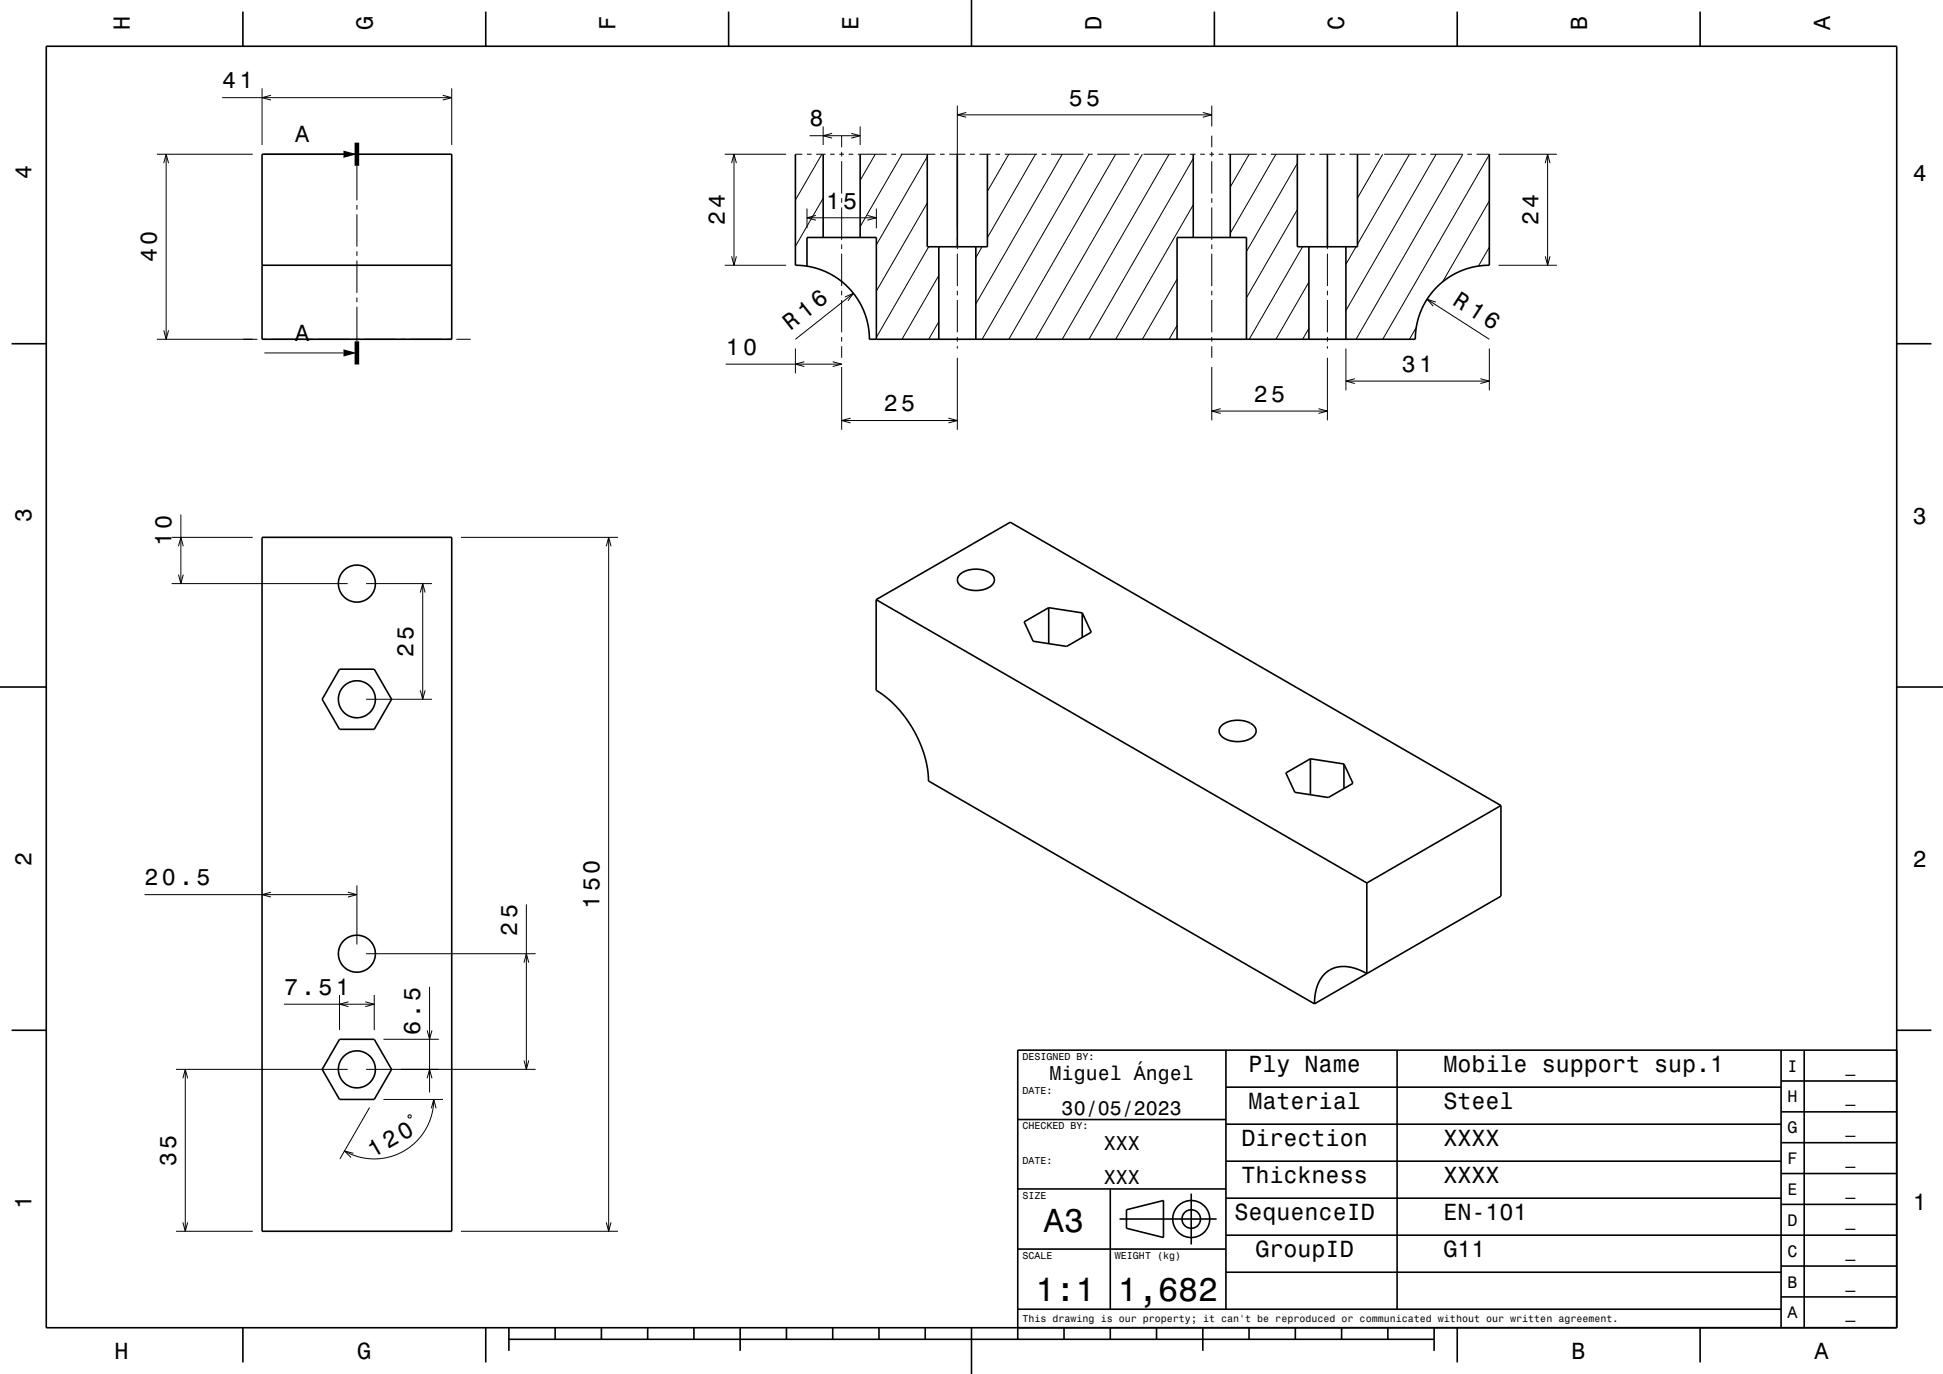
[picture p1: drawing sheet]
<svg xmlns="http://www.w3.org/2000/svg" width="420mm" height="297mm" viewBox="0 0 420 297" stroke-linecap="round" stroke-linejoin="round" font-family="sans-serif">
<g fill="none" stroke="#000" stroke-width=".22">
<path d="M56.6 19.1v12.2M97.6 19.1v12.2M33.9 33.3h20.7M35.4 35.3l.5-2 .5 2M35.9 33.3v40M48 21.1h49.6M57.1 33.3h17.1M58.6 20.6l-2 .5 2 .5M77.1 35.8v7.5M95.7 20.6l1.9 .5-1.9 .5M156.7 33.3h13.2M158.1 35.3l.6-2 .5 2"/>
<path d="M158.7 33.3v24M171.9 33.3h1.5M174.4 33.3h1M175 29.3h10.9M176.4 33.3h2M177.7 33.3l-5.8 9.9M177.9 27.3v4M179.4 33.3h1M179.9 28.8l-2 .5 2 .6M181.4 33.3h1M181.9 29.3v2.5M181.9 32.8v1"/>
<path d="M181.9 34.8v7M183.4 33.3h1M184 28.8l1.9 .5-1.9 .6M185.4 33.3h6.3M185.9 27.3v4M189.2 33.3l-3.3 5.7M192.7 33.3h1M194.7 33.3h7.5M195 33.3l-9.1 15.7M200.4 33.9l-11 19M203.2 33.3h1M205.2 33.3h3.5"/>
<path d="M206.9 22.8v26.5M206.9 24.8h55M208.9 24.3l-2 .5 2 .5M209.7 33.3h1M211.7 33.3h2.5M215.2 33.3h1M217.2 33.3h7M218.1 33.3l-4.7 8.1M223.8 33.3l-10.4 18.1M225.2 33.3h1M227.2 33.3h7M229.6 33.3l-18.7 32.4"/>
<path d="M235.2 33.3h1M235.4 33.3l-23.1 40M237.2 33.3h7M241.2 33.3l-23.1 40M245.2 33.3h1M246.9 33.3l-23.1 40M247.2 33.3h7M252.7 33.3l-23.1 40M255.2 33.3h1M257.2 33.3h1.2M257.9 34.3l-22.5 39M259.4 33.3h1"/>
<path d="M260 24.3l1.9 .5-1.9 .5M261.4 33.3h1M261.9 22.8v4.5M261.9 29.3v2.5M261.9 32.8v1M261.9 34.8v7M263.4 33.3h1M265.4 33.3h6.3M270 33.3l-4.1 7.1M272.7 33.3h1M274.7 33.3h7.5M275.8 33.3l-9.9 17.1"/>
<path d="M280.4 35.3l-11 19.1M283.2 33.3h1M285.2 33.3h3.5M289.7 33.3h1M291.7 33.3h4.5M297.2 33.3h1M298.9 33.3l-5.5 9.5M299.2 33.3h7M304.7 33.3l-11.3 19.5M307.2 33.3h1M309.2 33.3h7M310.4 33.3l-19.5 33.8"/>
<path d="M316.2 33.3l-23.1 40M317.2 33.3h1M319.2 33.3h2.7M321.9 33.4l-23 39.9M323.9 33.3h12.6M334 35.3l.5-2 .6 2M334.5 33.3v24M77.1 44.3v1M77.1 46.3v7M77.1 54.3v1M77.1 56.3v7M156.7 57.3h13.2"/>
<path d="M158.1 55.4l.6 1.9 .5-1.9M174.4 45.1v4.2M174.4 47.1h15M176.4 46.6l-2 .5 2 .5M177.9 42.8l-6 10.4M181.9 42.8v1M181.9 44.8v7M181.9 52.8v1M181.9 54.8v7M187.5 46.6l1.9 .5-1.9 .5M189.4 45.1v4.2M200.4 43.9l-11 19"/>
<path d="M200.7 53.3l-11.3 19.6M202.9 59.5l-7.9 13.8M206.9 51.3v.5M206.9 52.8v1M206.9 54.8v7M212.3 53.3l-1.4 2.4M257.9 44.3l-16.7 29M261.9 42.8v1M261.9 44.8v7M261.9 52.8v1M261.9 54.8v7M280.4 45.3l-11 19.1"/>
<path d="M281.6 53.3l-11.6 20M286.9 51.3v.5M286.9 52.8v1M286.9 54.8v7M293.1 53.3l-2.2 3.8M321.9 53.4l-2.3 4.1M321.9 43.4l-10.1 17.5M323.9 57.3h12.6M334 55.4l.5 1.9 .6-1.9M33.9 73.3h21.7M35.4 71.4l.5 1.9 .5-1.9M56.6 73.3h1"/>
<path d="M57.1 76.3h17.1M58.6 73.3h7M66.6 73.3h1M68.6 73.3h7M76.6 73.3h1M77.1 64.3v1M77.1 66.3v7.5M78.6 73.3h7M86.6 73.3h1M88.6 73.3h7M96.6 73.3h1M98.6 73.3h3.1"/>
<path d="M156.9 78.7h25M171.9 75.3v5.4M173.9 78.2l-2 .5 2 .5M180 78.2l1.9 .5-1.9 .5M181.9 62.8v1M181.9 64.8v7M181.9 72.8v1M181.9 74.8v2.5M181.9 79.3v13.6M182.6 64.2l1.9-.8-1.2 1.6M184.5 63.4l-12.6 9.9M202.9 69.5l-2.2 3.8"/>
<path d="M206.9 62.8v1M206.9 64.8v7M206.9 72.8v1M206.9 74.8v.5M206.9 77.3v15.6M254.4 70.3l-1.7 3M254.4 60.3l-7.5 13M261.9 62.8v1M261.9 64.8v7M261.9 72.8v1M261.9 74.8v2.5M261.9 79.3v11.6"/>
<path d="M282.9 71l-1.3 2.3M282.9 61l-7.1 12.3M286.9 62.8v1M286.9 64.8v7M286.9 72.8v1M286.9 74.8v.5M286.9 77.3v13.6M290.9 75.3v9.1M306.1 70.8l-1.4 2.5M308.5 64.7l13.4 8.6M310.4 65.3l-1.9-.6 1.3 1.5M321.9 75.3v9.1"/>
<path d="M181.9 90.9h25M183.9 90.4l-2 .5 2 .5M205 90.4l1.9 .5-1.9 .5M261.9 88.9h25M263.9 88.3l-2 .6 2 .5M285 88.3l1.9 .6-1.9 .5M290.9 82.4h31M292.9 81.9l-2 .5 2 .5M320 81.9l1.9 .5-1.9 .5M37.1 116.2h17.5M38.6 118.1l.5-1.9 .5 1.9M39.1 111.2v14.9"/>
<path d="M99.6 116.2h34M131 118.1l.6-1.9 .5 1.9M131.6 116.2v149.9M37.1 126.1h38M38.6 124.2l.5 1.9 .5-1.9M79.1 126.1h14.3M90.9 128.1l.5-2 .5 2M91.4 126.1v25.1M79.1 151.2h14.3M90.9 149.2l.5 2 .5-2M31.2 193.4h45.9M58.6 192.9l-2 .5 2 .5"/>
<path d="M75.2 192.9l1.9 .5-1.9 .5M77.1 191.4v12.8M113.8 195.5v35.7M61.4 217.1h19.5M73.4 215.1v7.6M75.3 216.6l-1.9 .5 1.9 .5M79 216.6l1.9 .5-1.9 .5M79.1 206.1h36.7M80.9 215.1v7.6M92.9 213.3v22.8M113.3 208.1l.5-2 .5 2M38.1 231.2h37"/>
<path d="M39.5 233.1l.6-1.9 .5 1.9M40.1 231.2v34.9M79.1 231.2h36.7M79.9 239.4l-6.4 11.1M82.9 224.7h12M82.9 237.7h12.9M92.3 222.7l.6 2 .5-2M92.3 233.1l.6-1.9 .5 1.9M93.2 239.6l.6-1.9 .5 1.9M93.8 237.7l-.2 1.6-.3 1.7-1.2 3-2 2.6-1.3 1.2-1.4 1-3 1.2-3.2 .5-1.8-.1-1.7-.3-1.7-.5-1.5-.8M113.3 229.2l.5 2 .5-2M76.4 249.3l-1.9-.5 1.4 1.4"/>
<path d="M88.3 241.1l.5-.1v.6h-.5zM38.1 266.1h16.5M39.5 264.2l.6 1.9 .5-1.9M99.6 266.1h34M131 264.2l.6 1.9 .5-1.9"/>
</g>
<g fill="none" stroke="#000" stroke-width=".35">
<path d="M10 10h400v277h-400zM52.5 2.5v7.5M105 2.5v7.5M157.5 2.5v7.5M210 0v10M262.5 2.5v7.5M315 2.5v7.5M367.5 2.5v7.5M56.6 33.3h41v40h-41zM171.9 33.3v24l3.1 .3 3.2 1 2.8 1.5 2.3 2 1.9 2.3 1.5 2.8 1 3.2 .2 2.9h118l.4-3.3 .9-2.9 1.4-2.6 2.1-2.5 2.3-1.9 2.8-1.6 3.2-.9 2.9-.3v-24M177.9 33.3v18M185.9 33.3v18"/>
<path d="M200.4 33.3v20h13v-20M206.9 33.3v20M257.9 33.3v18M265.9 33.3v18M280.4 33.3v20h13v-20M286.9 33.3v20M56.6 57.3h41M174.4 57.5v-6.2h15v22M202.9 53.3v20M210.9 53.3v20M282.9 53.3v20M290.9 53.3v20"/>
<path d="M2.5 74.3h7.5M254.4 73.3v-22h15v22M410 74.3h7.5M56.6 116.2h41v149.9h-41zM189.4 129.6v19.6l2.2 1.5 2 1.9 1.8 2 1.9 2.9 1.5 2.9 1.1 2.9 .6 3 .2 2.5 83.4 48.2M189.4 129.6l29-16.7 106 61.2M189.4 129.6l106.1 61.3M207.5 124.1a5.6 5.6 0 0 1 7.2 .4 1.77 1.77 0 0 1-1.2 2.6 5.6 5.6 0 0 1-6.3-.9l-.2-.6v-.5zM226.7 131.4l-5.3 3 1.9 4.2 7.3 1.1 5.3-3-2-4.2M226.7 131.4l7.2 1.1M226.7 131.4v7.7M233.9 132.5v5.3"/>
<path d="M0 148.5h10M73.4 144.6h7.5l3.7 6.6-3.7 6.4h-7.5l-3.8-6.4zM264.1 156.8a5.6 5.6 0 0 1 7.1 .4 1.77 1.77 0 0 1-1.2 2.6 5.6 5.6 0 0 1-6.2-1l-.2-.5-.1-.6zM410 148.5h10M283.3 164l-5.3 3.1 1.9 4.2 7.2 1.1 5.4-3.1-2-4.2M283.3 164v7.8M283.3 164l7.2 1.1M290.5 165.1v5.3M324.4 174.1l-28.9 16.8M324.4 174.1v19.6l-28.9 16.8M295.5 190.9v19.6M295.5 210.5l-2.3-1.1-2.1-.4h-2l-1.6 .7-1.5 1.2-1.1 1.7-.6 2-.2 2.4"/>
<path d="M295.5 210.5l-11.4 6.5M2.5 222.7h7.5M73.4 224.7h7.5l3.7 6.5-3.7 6.5h-7.5l-3.8-6.5zM265 235h120M265 227v56M302 227v56M385 233.7h25M385 227v60M390 227v60M410 222.7h7.5M410 227h-190v62.5M220 257h45"/>
<path d="M220 242h45M240 257v26M257.5 258v11M265 259h120M265 251h120M265 243h120M385 253.7h25M385 247h25M385 240.3h25M220 270h45M242 263.5h21M243.5 261.5l8-2v8l-8-2z"/>
<path d="M265 275h120M265 267h145M385 273.7h25M385 260.3h25M52.5 287v7.5M105 287v7.5M110 289.5h200M110 287v5M120 287v2.5M130 287v2.5M140 287v2.5M150 287v2.5"/>
<path d="M160 287v5M170 287v2.5M180 287v2.5M190 287v2.5M200 287v2.5M210 287v10M220 283h165M230 287v2.5M240 287v2.5M250 287v2.5M260 287v5M270 287v2.5"/>
<path d="M280 287v2.5M290 287v2.5M300 287v2.5M310 287v5M315 287v7.5M367.5 287v7.5M385 280.3h25"/>
<circle cx="77.1" cy="126.2" r="4"/>
<circle cx="77.1" cy="151.2" r="4"/>
<circle cx="77.1" cy="206.2" r="4"/>
<circle cx="77.1" cy="231.2" r="4"/>
<circle cx="257.5" cy="263.5" r="2"/>
<circle cx="257.5" cy="263.5" r="4"/>
</g>
<path d="M77.1 30.8v5M77.1 73.8v5" fill="none" stroke="#000" stroke-width="1" stroke-linecap="butt"/>
<g fill="#000">
<path d="M74.2 32.6l2.9 .7-2.9 .8z" fill-rule="evenodd"/>
<path d="M74.2 75.5l2.9 .8-2.9 .8z" fill-rule="evenodd"/>
</g>
<g font-size="7.2">
<text x="225.7" y="266.3">A3</text>
<text x="223.8" y="281.3">1:1</text>
<text x="241.7" y="281.3">1,682</text>
</g>
<text font-size="5.1" x="80.7" y="250.3" transform="rotate(-30 80.7 250.3)">120</text>
<g font-size="5">
<text x="28.1" y="6.5" transform="rotate(-90 28.1 6.5)">H</text>
<text x="80.6" y="6.5" transform="rotate(-90 80.6 6.5)">G</text>
<text x="133.1" y="6.5" transform="rotate(-90 133.1 6.5)">F</text>
<text x="185.6" y="6.5" transform="rotate(-90 185.6 6.5)">E</text>
<text x="238.1" y="6.5" transform="rotate(-90 238.1 6.5)">D</text>
<text x="290.6" y="6.5" transform="rotate(-90 290.6 6.5)">C</text>
<text x="343.1" y="6.5" transform="rotate(-90 343.1 6.5)">B</text>
<text x="395.6" y="6.5" transform="rotate(-90 395.6 6.5)">A</text>
<text x="48" y="19.1">41</text>
<text x="231.1" y="22.8">55</text>
<text x="175" y="27.3">8</text>
<text x="63.8" y="30.7">A</text>
<text x="6.8" y="38.7" transform="rotate(-90 6.8 38.7)">4</text>
<text x="413.5" y="39">4</text>
<text x="178.6" y="45.1">15</text>
<text x="156.7" y="48.7" transform="rotate(-90 156.7 48.7)">24</text>
<text x="332.5" y="48.7" transform="rotate(-90 332.5 48.7)">24</text>
<text x="33.9" y="56.7" transform="rotate(-90 33.9 56.7)">40</text>
<text x="313.8" y="65.7" transform="rotate(33 313.8 65.7)">R 16</text>
<text x="170.8" y="71.6" transform="rotate(-38 170.8 71.6)">R 16</text>
<text x="63.8" y="73.7">A</text>
<text x="156.9" y="76.7">10</text>
<text x="303.1" y="80.4">31</text>
<text x="191.1" y="88.9">25</text>
<text x="271" y="86.9">25</text>
<text x="6.8" y="112.9" transform="rotate(-90 6.8 112.9)">3</text>
<text x="413.5" y="113.2">3</text>
<text x="37.1" y="118" transform="rotate(-90 37.1 118)">10</text>
<text x="89.4" y="142" transform="rotate(-90 89.4 142)">25</text>
<text x="6.8" y="187.1" transform="rotate(-90 6.8 187.1)">2</text>
<text x="31.2" y="191.4">20.5</text>
<text x="413.5" y="187.4">2</text>
<text x="129.6" y="196.4" transform="rotate(-90 129.6 196.4)">150</text>
<text x="111.8" y="202.3" transform="rotate(-90 111.8 202.3)">25</text>
<text x="61.4" y="215.1">7.51</text>
<text x="90.9" y="223.8" transform="rotate(-90 90.9 223.8)">6.5</text>
<text x="269.9" y="231.8">Ply Name</text>
<text x="312" y="231.8">Mobile support sup.1</text>
<text x="269.9" y="239.8">Material</text>
<text x="312" y="239.8">Steel</text>
<text x="268.3" y="247.8">Direction</text>
<text x="312" y="247.8">XXXX</text>
<text x="38.1" y="252" transform="rotate(-90 38.1 252)">35</text>
<text x="268.3" y="255.8">Thickness</text>
<text x="312" y="255.8">XXXX</text>
<text x="6.8" y="261.3" transform="rotate(-90 6.8 261.3)">1</text>
<text x="266.8" y="263.8">SequenceID</text>
<text x="312" y="263.8">EN-101</text>
<text x="413.5" y="261.6">1</text>
<text x="271.4" y="271.8">GroupID</text>
<text x="312" y="271.8">G11</text>
<text x="24.7" y="293.8">H</text>
<text x="77.2" y="293.8">G</text>
<text x="339.7" y="293.8">B</text>
<text x="392.2" y="293.8">A</text>
</g>
<g font-size="4.3">
<text x="226.9" y="233.5">Miguel Ángel</text>
<text x="229.5" y="241">30/05/2023</text>
<text x="238.6" y="248.5">XXX</text>
<text x="238.6" y="256">XXX</text>
</g>
<g font-size="3.6">
<text x="386.4" y="231.6">I</text>
<text x="398.9" y="231.6">_</text>
<text x="386.4" y="238.3">H</text>
<text x="398.9" y="238.3">_</text>
<text x="386.4" y="245">G</text>
<text x="398.9" y="245">_</text>
<text x="386.4" y="251.6">F</text>
<text x="398.9" y="251.6">_</text>
<text x="386.4" y="258.3">E</text>
<text x="398.9" y="258.3">_</text>
<text x="386.4" y="265">D</text>
<text x="398.9" y="265">_</text>
<text x="386.4" y="271.6">C</text>
<text x="398.9" y="271.6">_</text>
<text x="386.4" y="278.3">B</text>
<text x="398.9" y="278.3">_</text>
<text x="386.4" y="285">A</text>
<text x="398.9" y="285">_</text>
</g>
<g font-size="2.2">
<text x="221" y="229.1">DESIGNED BY:</text>
<text x="221" y="236.6">DATE:</text>
<text x="221" y="244.1">CHECKED BY:</text>
<text x="221" y="251.6">DATE:</text>
<text x="221" y="259.1">SIZE</text>
<text x="221" y="272.1">SCALE</text>
<text x="241" y="272.1">WEIGHT (kg)</text>
<text x="221" y="285.8">This drawing is our property; it can't be reproduced or communicated without our written agreement.</text>
</g>
</svg>
